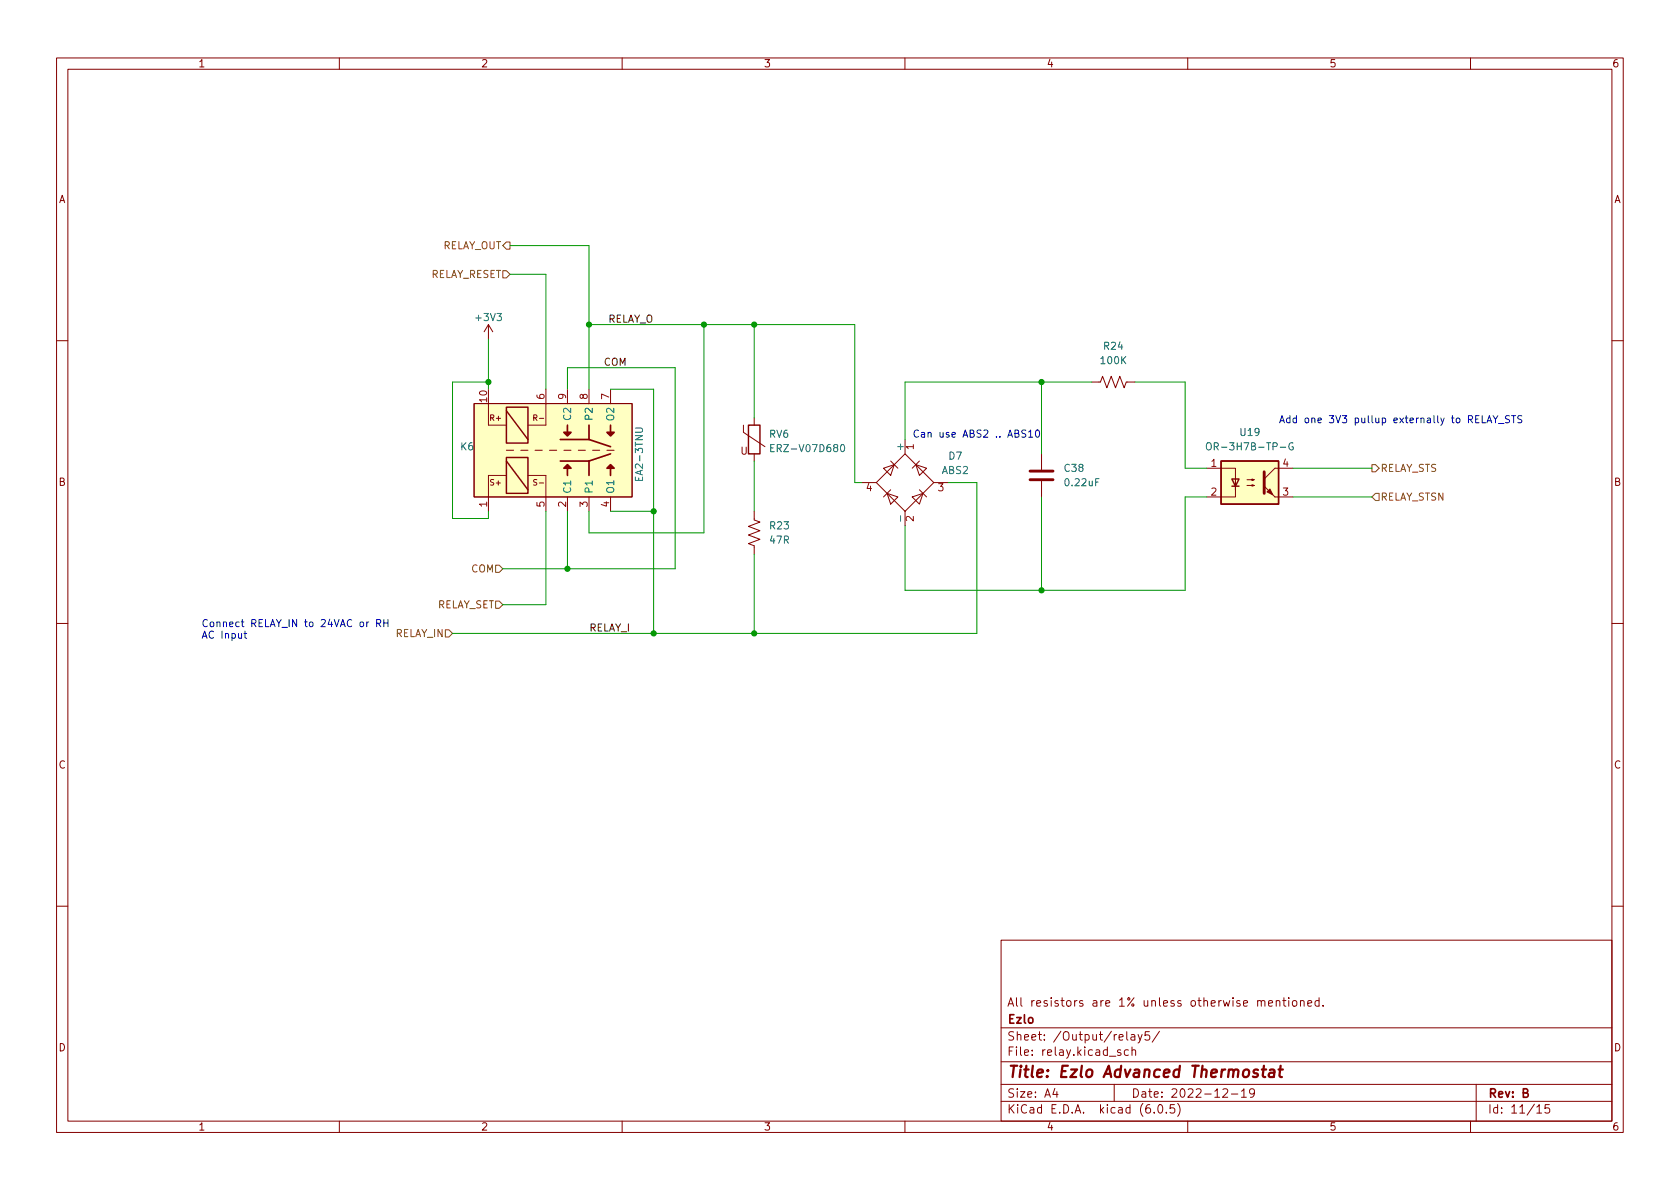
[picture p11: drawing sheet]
<svg xmlns="http://www.w3.org/2000/svg" width="297mm" height="210mm" viewBox="0 0 297 210" stroke-linecap="round" stroke-linejoin="round" font-family="sans-serif">
<g fill="none" stroke="#840000" stroke-width=".18">
<path d="M10 10.2h277v190.1h-277zM12 12.2h273v186.1h-273zM60 10.2v2M110 10.2v2M160 10.2v2M210 10.2v2M260 10.2v2M86.4 57.4v2.5M86.4 57.4l-.8 1.3M86.4 57.4l.7 1.3M10 60.2h2M83.8 71.4h28v16.5h-28z"/>
<path d="M86.4 71.4v3.8h3.1M89.5 79.6h1.3M92.1 79.6h1.2M94.6 79.6h1.3M96.5 68.8v6.4h-3.2M97.2 79.6h1.2M99.7 79.6h1.3M100.3 68.8v2.6M102.2 79.6h1.3M104.1 68.8v2.6M104.8 79.6h1.2M107.3 79.6h1.3"/>
<path d="M107.9 68.8v2.6M131.4 75.2v1.2l3.9 2.6M133.3 73.9v1.3M160 77.7v2.6M193 67.6h1.6l.3-1.1 .8 2.1 .8-2.1 .7 2.1 .8-2.1 .8 2.1 .3-1h1.6M285 60.2h2M89.5 84.1h-3.1v6.3M93.3 84.1h3.2v6.3M100.3 87.9v2.5M104.1 87.9v2.5M107.9 87.9v2.5M133.3 90.4v1.5l1.1 .4-2.1 .8 2.1 .7-2.1 .8 2.1 .8-2.1 .7 1 .4v1.5"/>
<path d="M133.3 80.3v1.2M152.4 85.3h2.5M154.9 85.3l5.1-5 5.1 5-5.1 5.1zM156.2 82.8l1.9-.6-.6 1.9zM156.8 87.2l1.9 .7-1.2 1.2zM157.5 86.6l-1.3 1.3M157.5 81.5l1.2 1.3M160 90.4v2.6M161.3 87.9l1.9-.7-.6 1.9zM161.9 82.2l1.9 .6-1.2 1.3zM162.6 81.5l-1.3 1.3M162.6 86.6l1.2 1.3"/>
<path d="M165.1 85.3h2.5M184.1 80.3v2.8M184.1 85.1v2.8M213.4 82.8h5v3.8v-1.9M218.4 86v1.9h-5M220.5 85.8h1.2l-.3 .2v-.3l.3 .1M220.5 84.8h1.2l-.3 .2v-.3l.3 .1M225.4 87.9h3.2M228.6 82.8h-3.2l-1.9 1.9M10 110.2h2M285 110.2h2M10 160.2h2"/>
<path d="M177 166.3h108v32h-108zM223 177.1l.2-.2 .4 .1v.9M224.3 177.4l.7-.1-.1-.3-.4-.1-.2 .2 .1 .8h.5M225.6 177.1l.3-.2 .3 .1 .1 .9M225.6 176.9v1M226.8 176.9h.6M227 176.4v1.3l.4 .2M227.9 176.4v.2M227.9 176.9v1M228.6 177l.4-.1 .3 .3v.4l-.3 .3h-.4l-.1-.3v-.4zM229.9 177.1l.2-.2 .4 .1 .1 .9M229.9 176.9v1"/>
<path d="M231.2 177.4l.7-.1v-.3l-.5-.1-.2 .2 .1 .8h.6M233.2 177l-.4-.1-.3 .3v.4l.1 .3h.6M233.2 176.4v1.5M233.9 177.8v.1M285 160.2h2M60 198.3v2M110 198.3v2M160 198.3v2M177 194.8h108M177 191.8h108M177 187.8h108M177 181.8h108"/>
<path d="M186.5 192.5l-.4 1h1M186.9 193v1M197 191.8v3M198.1 185.7l-.3-.1-.2 .2v.3l.5 .1v.4h-.5M199.2 182.4v1.3l.2 .2M199.5 185.7l-.4-.1-.3 .3v.4l.1 .3h.6M200 183h.6v.9M200.1 185.8l.3-.2 .3 .1 .1 .9M200.1 185.1v1.5M200.6 183.3l-.5 .1a.29 .29 0 0 0-.2 .2 .29 .29 0 0 0 .2 .3h.5M201.2 182.9l.4 1M201.9 182.9l-.5 1.4-.2 .1"/>
<path d="M203.2 182.4h-.7l-.1 .7 .2-.1 .5 .1 .2 .2-.1 .5-.2 .1-.6-.1M204.1 196.7v.1M204.9 195.4l.2-.1a.81 .81 0 0 1 .6 .7 .81 .81 0 0 1-.3 .8h-.2a.81 .81 0 0 1-.6-.6 .81 .81 0 0 1 .3-.8zM205 182.4l-1.3 1.9M206.2 196.7v.1M207.6 195.3h-.7v.7l.2-.1 .5 .1 .1 .2-.1 .5-.2 .1-.5-.1M208.2 195.1a1.72 1.72 0 0 1 0 2.3M210 198.3v2M216.2 192.7l.6-.2 .2 .2 .1 .3-1 1h1M217.7 193.5h1.2M219.5 193l.4-.5v1.5M219.5 194h.9"/>
<path d="M221.8 193.2l-.3 .3-.4-.1-.2-.2 .2-.6 .4-.1 .2 .2a.99 .99 0 0 1-.3 1.3h-.3M260 198.3v2M261 191.8v6.5M271.7 195.8l.5-.5v1.5M271.7 196.8h.9M273.9 195.3h-.7l-.1 .7 .3-.1 .5 .1 .1 .2-.1 .5-.2 .1-.6-.1"/>
</g>
<path d="M222.4 189.2a.49 .49 0 0 0-.8 .3l.1 .2 .6 .2 .1 .2-.1 .3-.2 .1-.6-.1M223.1 189.1h.8M223.5 188.5l-.2 1.7v.2l.4 .1M224.5 189.2l.2-.1 .6 .1-.1 1.3M225.3 189.6l-.6 .1a.4 .4 0 0 0-.4 .3 .4 .4 0 0 0 .3 .5l.6-.1M226.1 189.1h.7M226.4 188.5l-.2 1.7 .1 .2 .4 .1" fill="none" stroke="#840000" stroke-width=".4"/>
<path d="M89.5 72h3.8v6.4h-3.8zM89.5 72.6l3.8 5.1M132.3 75.2h2.1v5.1h-2.1zM89.5 80.9h3.8v6.3h-3.8zM89.5 81.5l3.8 5.1M215.9 81.5h10.2v7.6h-10.2zM217.8 84.7h1.3l-.7 1.3zM217.8 86h1.3" fill="none" stroke="#840000" stroke-width=".25"/>
<path d="M136.3 79.2h.4M136.9 78.6h-.6v1.3h.6M148.7 78.7l.2-.1a.68 .68 0 0 1 .5 .6 .68 .68 0 0 1-.5 .7l-.2-.1-.1-.4zM213.4 78.5l.2-.2a.43 .43 0 0 1 .5 .4v.4a.42 .42 0 0 1-.4 .5 .42 .42 0 0 1-.4-.5zM228.6 78.4a.59 .59 0 0 0-.7 .5 .59 .59 0 0 0 .7 .6l.1-.5h-.3" fill="none" stroke="#006464" stroke-width=".18"/>
<path d="M182.1 84.8h4.1M182.1 83.3h4.1M223.5 83.4v3.8" fill="none" stroke="#840000" stroke-width=".51"/>
<g fill="#ffffc2" stroke="#ffffc2" stroke-width=".18">
<path d="M215.9 81.5h10.2v7.6h-10.2z"/>
<path d="M83.8 71.4h28v16.5h-28z"/>
</g>
<g fill="#840000" stroke="#840000" stroke-width=".18">
<path d="M223.5 86l1.9 1.9z"/>
<path d="M224 87l.5-.5 .5 1z"/>
</g>
<path d="M99.1 77.7h5M100.3 75.2v1.2M104.1 75.2v2.5M104.1 77.7l3.8 1.3M107.9 75.2v1.2M99.1 81.5h5M100.3 82.8v1.3M104.1 81.5v2.6M107.9 80.3l-3.8 1.2M107.9 82.8v1.3" fill="none" stroke="#840000" stroke-width=".3"/>
<g fill="#840000" stroke="#840000" stroke-width=".3">
<path d="M99.7 82.8l.6-.6 .7 .6z"/>
<path d="M99.7 76.4h1.3l-.7 .7z"/>
<path d="M107.3 82.8l.6-.6 .7 .6z"/>
<path d="M107.3 76.4h1.3l-.7 .7z"/>
</g>
<path d="M88.9 47.9h.6l.7 .6-.7 .6h-.6zM89.5 42.8h.7v1.3h-.7l-.6-.7zM87.6 99.9h.7l.6 .7-.6 .6h-.7zM242.6 82.2h.6l.6 .6-.6 .6h-.6zM243.2 87.2h.6v1.3h-.6l-.6-.6zM78.7 111.4h.7l.6 .6-.6 .6h-.7zM87.6 106.3h.7l.6 .6-.6 .7h-.7z" fill="none" stroke="#725600" stroke-width=".18"/>
<g fill="none" stroke="#0000c2" stroke-width=".18">
<path d="M181.4 76.1l-.5-.1-.2 .3 .1 .3 .5 .2v.4l-.2 .1-.4-.1M181.9 76.4l.3-.4v1.3M181.9 77.3h.7M183.3 76.1l.1-.1a.68 .68 0 0 1 .4 .7 .68 .68 0 0 1-.4 .6 .84 .84 0 0 1-.1-1.2zM262.9 74.8l.4-1.3 .5 1.3M263 74.4h.6M264 73.5l.4 .7 .4-.7M264.4 74.2v.6M265 74.9h.9M266.9 73.6l-.5-.1-.2 .2 .1 .3 .5 .3v.3l-.1 .2-.5-.1M267.3 73.5h.7M267.6 73.5v1.3"/>
<path d="M269.1 73.6l-.5-.1-.3 .2 .2 .3 .5 .3v.3l-.2 .2-.5-.1M43.1 112h.5M43.3 111.6v1.1l.3 .2M65.2 110l-.4 .2M66.6 110.2h.6l.1-.2v-.3l-.7-.1v1.2M66.9 110.2l.4 .6M67.9 109.6v1.2M67.9 110.2h.7M68.6 109.6v1.2"/>
</g>
<g fill="none" stroke="#009600" stroke-width=".18">
<path d="M86.4 59.9v8.9M90.2 43.4h13.9v25.4M90.2 48.5h6.3v20.3M104.1 57.4h47v27.9h1.3M124.5 57.4v36.8h-20.4v-3.8M133.3 57.4v16.5M86.4 67.6h-6.4v24.1h6.4v-1.3M100.3 68.8v-3.8h19.1v35.6h-30.5M107.9 68.8h7.7v43.2M184.1 67.6v12.7M193 67.6h-33v10.1M200.7 67.6h8.8v15.2h3.9"/>
<path d="M96.5 90.4v16.5h-7.6M100.3 90.4v10.2M107.9 90.4h7.7M133.3 81.5v8.9M133.3 98v14M167.6 85.3h5.1v26.7h-92.7M184.1 87.9v16.5M213.4 87.9h-3.9v16.5h-49.5v-11.4M228.6 82.8h14M228.6 87.9h14"/>
</g>
<g fill="#009600" stroke="#009600" stroke-width=".18">
<circle cx="133.3" cy="57.4" r=".46"/>
<circle cx="184.1" cy="104.4" r=".46"/>
<circle cx="133.3" cy="112" r=".46"/>
<circle cx="184.1" cy="67.6" r=".46"/>
<circle cx="124.5" cy="57.4" r=".46"/>
<circle cx="104.1" cy="57.4" r=".46"/>
<circle cx="115.6" cy="112" r=".46"/>
<circle cx="115.6" cy="90.4" r=".46"/>
<circle cx="100.3" cy="100.6" r=".46"/>
<circle cx="86.4" cy="67.6" r=".46"/>
</g>
<text font-size="2.8" fill="#840000" x="178" y="190.6">Title: Ezlo Advanced Thermostat</text>
<g font-size="2.1" fill="#840000">
<text x="178" y="178">All resistors are 1% unless otherwise mentioned.</text>
<text x="178" y="184">Sheet: /Output/relay5/</text>
<text x="178" y="181">Ezlo</text>
<text x="178" y="186.7">File: relay.kicad_sch</text>
<text x="178" y="196.9">KiCad E.D.A. kicad (6.0.5)</text>
<text x="178" y="194.1">Size: A4</text>
<text x="200" y="194.1">Date: 2022-12-19</text>
<text x="263" y="194.1">Rev: B</text>
<text x="263" y="196.9">Id: 11/15</text>
</g>
<g font-size="1.8" fill="#840000">
<text x="35" y="11.9">1</text>
<text x="85" y="11.9">2</text>
<text x="135" y="11.9">3</text>
<text x="185" y="11.9">4</text>
<text x="235" y="11.9">5</text>
<text x="285" y="11.9">6</text>
<text x="10.3" y="35.9">A</text>
<text x="285.3" y="35.9">A</text>
<text x="130.9" y="80.4">U</text>
<text x="10.3" y="85.9">B</text>
<text x="285.3" y="85.9">B</text>
<text x="10.3" y="135.9">C</text>
<text x="285.3" y="135.9">C</text>
<text x="10.3" y="185.9">D</text>
<text x="285.3" y="185.9">D</text>
<text x="35" y="199.9">1</text>
<text x="85" y="199.9">2</text>
<text x="135" y="199.9">3</text>
<text x="185" y="199.9">4</text>
<text x="235" y="199.9">5</text>
<text x="285" y="199.9">6</text>
</g>
<g font-size="1.8" fill="#725600">
<text x="78" y="44.1">RELAY_OUT</text>
<text x="75.8" y="49.1">RELAY_RESET</text>
<text x="244" y="83.4">RELAY_STS</text>
<text x="244" y="88.5">RELAY_STSN</text>
<text x="83.3" y="101.2">COM</text>
<text x="77" y="107.6">RELAY_SET</text>
<text x="69.8" y="112.6">RELAY_IN</text>
</g>
<g font-size="1.8" fill="#006464">
<text x="84.3" y="56.8">+3V3</text>
<text x="194.7" y="64.4">100K</text>
<text x="195.2" y="61.8">R24</text>
<text x="101" y="74.1" transform="rotate(-90 101 74.1)">C2</text>
<text x="104.8" y="74" transform="rotate(-90 104.8 74)">P2</text>
<text x="108.6" y="74.2" transform="rotate(-90 108.6 74.2)">O2</text>
<text x="136" y="77.4">RV6</text>
<text x="219.4" y="77.1">U19</text>
<text x="81.5" y="79.6">K6</text>
<text x="137" y="79.9">ERZ-V07D680</text>
<text x="159.8" y="79.5" transform="rotate(-90 159.8 79.5)">+</text>
<text x="166.6" y="83.8">ABS2</text>
<text x="167.8" y="81.3">D7</text>
<text x="188.3" y="83.4">C38</text>
<text x="214.7" y="79.6">OR-3H7B-TP-G</text>
<text x="101" y="87.4" transform="rotate(-90 101 87.4)">C1</text>
<text x="104.8" y="87.4" transform="rotate(-90 104.8 87.4)">P1</text>
<text x="108.6" y="87.4" transform="rotate(-90 108.6 87.4)">O1</text>
<text x="113.7" y="84.7" transform="rotate(-90 113.7 84.7)">EA2-3TNU</text>
<text x="188.5" y="86">0.22uF</text>
<text x="136.2" y="93.6">R23</text>
<text x="159.8" y="92" transform="rotate(-90 159.8 92)">-</text>
<text x="136.2" y="96.1">47R</text>
</g>
<g font-size="1.8" fill="#0f0f0f">
<text x="107.2" y="57">RELAY_O</text>
<text x="106.7" y="64.7">COM</text>
<text x="104.1" y="111.7">RELAY_I</text>
</g>
<g font-size="1.8" fill="#a90000">
<text x="86.1" y="71.1" transform="rotate(-90 86.1 71.1)">10</text>
<text x="96.3" y="70.6" transform="rotate(-90 96.3 70.6)">6</text>
<text x="100.1" y="70.6" transform="rotate(-90 100.1 70.6)">9</text>
<text x="103.9" y="70.6" transform="rotate(-90 103.9 70.6)">8</text>
<text x="107.7" y="70.6" transform="rotate(-90 107.7 70.6)">7</text>
<text x="161.5" y="79.5" transform="rotate(-90 161.5 79.5)">1</text>
<text x="214.1" y="82.5">1</text>
<text x="226.8" y="82.5">4</text>
<text x="86.1" y="89.6" transform="rotate(-90 86.1 89.6)">1</text>
<text x="96.3" y="89.6" transform="rotate(-90 96.3 89.6)">5</text>
<text x="100.1" y="89.6" transform="rotate(-90 100.1 89.6)">2</text>
<text x="103.9" y="89.6" transform="rotate(-90 103.9 89.6)">3</text>
<text x="107.7" y="89.6" transform="rotate(-90 107.7 89.6)">4</text>
<text x="153.2" y="86.9">4</text>
<text x="165.9" y="86.9">3</text>
<text x="214.1" y="87.6">2</text>
<text x="226.8" y="87.6">3</text>
<text x="161.5" y="92.2" transform="rotate(-90 161.5 92.2)">2</text>
</g>
<g font-size="1.8" fill="#0000c2">
<text x="161.3" y="77.4">Can use ABS2 .. ABS10</text>
<text x="226.1" y="74.8">Add one 3V3 pullup externally to RELAY_STS</text>
<text x="35.6" y="110.9">Connect RELAY_IN to 24VAC or RH</text>
<text x="35.6" y="112.9">AC Input</text>
</g>
<g font-size="1.4" fill="#840000">
<text x="86.7" y="74.4">R+</text>
<text x="94.5" y="74.4">R-</text>
<text x="86.8" y="85.8">S+</text>
<text x="94.6" y="85.8">S-</text>
</g>
</svg>
